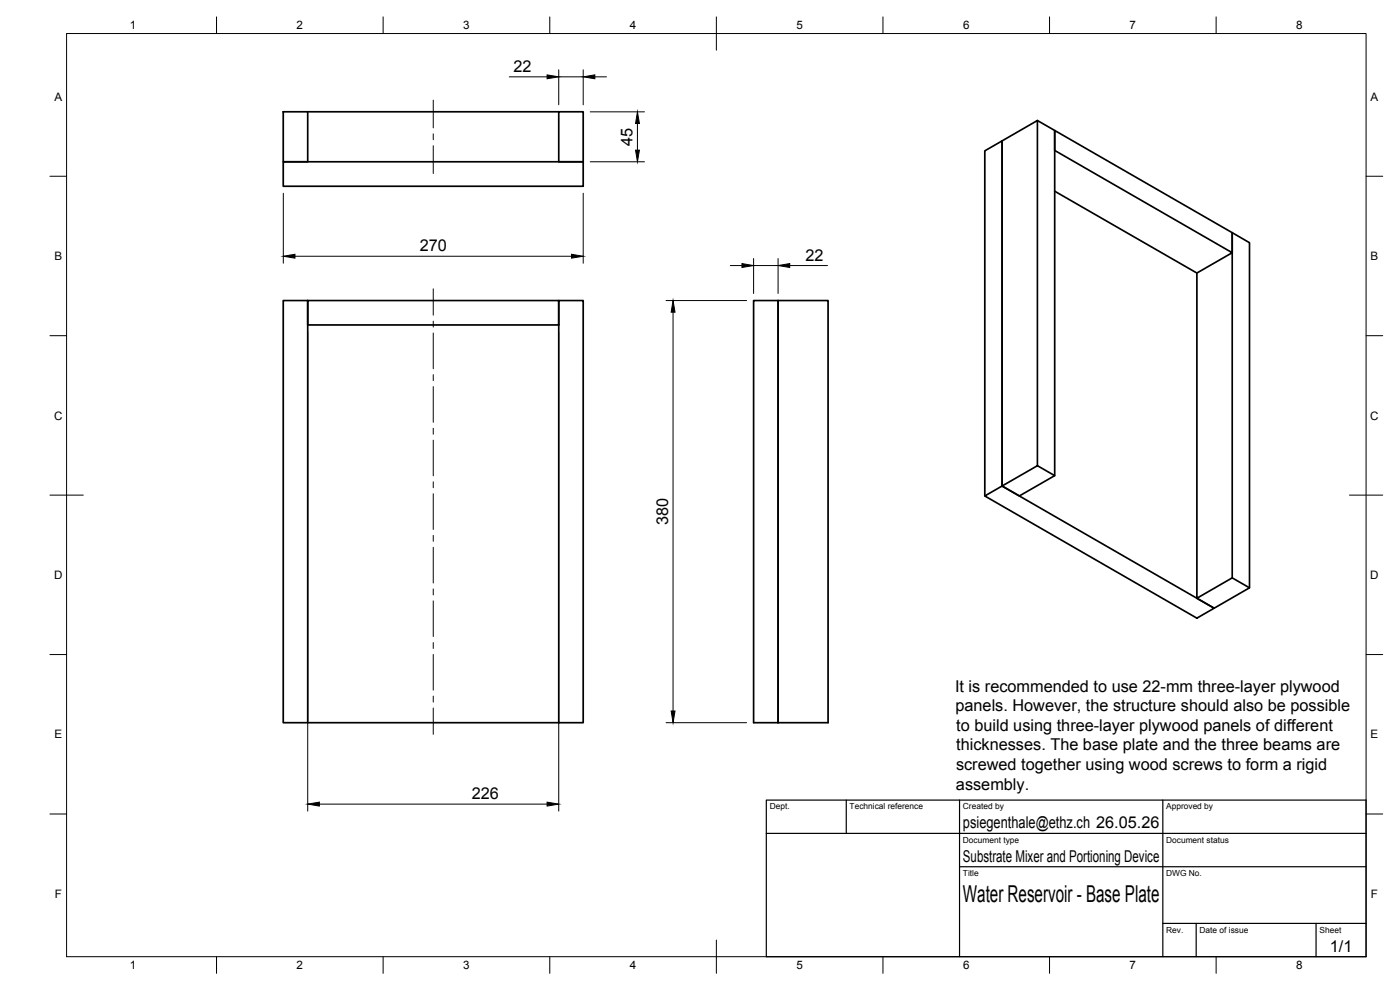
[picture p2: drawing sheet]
<svg xmlns="http://www.w3.org/2000/svg" width="420mm" height="297mm" viewBox="0 0 420 297" stroke-linecap="round" stroke-linejoin="round" font-family="sans-serif">
<g fill="none" stroke="#000" stroke-width=".51">
<path d="M85 33.5h7.4v15h-7.4zM92.4 33.5h75.3M167.7 33.5h7.3v15h-7.3zM311.3 36.2l5.2 2.9v103.6M85 48.5h90v7.4h-90zM316.5 57.4l42.7 24.5 10.6-6.1v-6l-53.3-30.7v6l53.3 30.7M85 90.2h7.4v126.6h-7.4zM92.4 90.2h75.3v7.3h-75.3zM167.7 90.2h7.3v126.6h-7.3zM226.2 90.2v126.6h7.3v-126.6h15v126.6h-15v-126.6zM359.2 81.9v97.6l10.6-6.1 5.2 3M311.3 139.7v-103.5l-10.6 6.1v103.5v-103.5l-5.1 3v103.5"/>
<path d="M295.6 148.8l5.1-3 63.7 36.7-5.2 3zM300.7 145.8l10.6-6.1 5.2 3-10.6 6.1zM369.8 173.4v-103.6l5.2 3v103.6l-10.6 6.1-5.2-3M92.4 216.8h75.3"/>
</g>
<g fill="none" stroke="#000" stroke-width=".3">
<path d="M20 10.1h390v276.9h-390zM65 5.1v5M115 5.1v5M165 5.1v5M215 5.1v10M265 5.1v5M315 5.1v5M365 5.1v5M130 30v8.4M152.8 23.1h11.4M167.7 20.9v10.5M167.7 23.1h7.3"/>
<path d="M175 20.9v10.5M177.1 33.6h16.3M178.5 23.1h3.5M191.3 37v8M15 52.9h5M85 58v21M130 40.2v1.7M130 43.7v8.4M175 58v21M177.1 48.5h16.3M410 52.9h5M88.5 76.9h83"/>
<path d="M219.2 79.7h3.5M226.2 77.6v10.5M226.2 79.7h7.3M233.5 77.6v10.5M237 79.7h11.3M92.4 99.6v143.8M130 86.7v7.9M130 96.4v1.7M130 99.9v10.7M167.7 99.6v143.8M199.9 90.2h24.2M202 93.7v119.6"/>
<path d="M15 100.7h5M130 112.4v1.8M130 116v10.7M410 100.7h5M130 128.5v1.8M130 132.1v10.7M15 148.6h10M130 144.6v1.8M130 148.1v10.8M405 148.6h10M130 160.6v1.8M130 164.2v10.7"/>
<path d="M130 176.7v1.8M15 196.4h5M130 180.3v10.7M130 192.8v1.8M130 196.4v10.7M410 196.4h5M130 208.9v1.8M130 212.4v7.9M199.9 216.8h24.2M15 244.2h5M95.8 241.3h68.4M410 244.2h5"/>
<path d="M65 287v5M115 287v5M165 287v5M215 282.1v9.9M265 287v5M315 287v5M365 287v5"/>
</g>
<path d="M230 240.1h180v46.9h-180zM230 250h180M254 240.1v9.9M288 240.1v46.9M349 240.1v46.9M288 260.1h122M349 277.1h61M359 277.1v9.9M395 277.1v9.9" fill="none" stroke="#000" stroke-width=".36"/>
<path d="M164.2 22.5l3.5 .6-3.5 .5zM175 23.1l3.5-.6v1.1zM191.3 33.6l.6 3.4h-1.2zM190.7 45h1.2l-.6 3.5zM85 76.9l3.5-.6v1.2zM171.5 76.3l3.5 .6-3.5 .6zM222.7 79.1l3.5 .6-3.5 .5zM233.5 79.7l3.5-.6v1.1zM202 90.2l.6 3.5h-1.2zM201.4 213.3h1.2l-.6 3.5zM92.4 241.3l3.4-.6v1.2zM164.2 240.7l3.5 .6-3.5 .6z" fill="#000" stroke="#000" stroke-width=".3"/>
<text font-size="7" x="289" y="270.6">Water Reservoir - Base Plate</text>
<g font-size="4.9">
<text x="154.1" y="21.6">22</text>
<text x="189.8" y="43.7" transform="rotate(-90 189.8 43.7)">45</text>
<text x="126" y="75.4">270</text>
<text x="241.8" y="78.3">22</text>
<text x="200.5" y="157.6" transform="rotate(-90 200.5 157.6)">380</text>
<text x="286.6" y="207.6">It is recommended to use 22-mm three-layer plywood</text>
<text x="286.7" y="213.5">panels. However, the structure should also be possible</text>
<text x="287" y="219.4">to build using three-layer plywood panels of different</text>
<text x="287" y="225.2">thicknesses. The base plate and the three beams are</text>
<text x="286.9" y="231.1">screwed together using wood screws to form a rigid</text>
<text x="141.6" y="239.8">226</text>
<text x="286.9" y="236.9">assembly.</text>
<text x="289" y="248.5">psiegenthale@ethz.ch 26.05.26</text>
<text x="289" y="258.6">Substrate Mixer and Portioning Device</text>
<text x="399.1" y="285.7">1/1</text>
</g>
<g font-size="3.5">
<text x="39" y="8.8">1</text>
<text x="89" y="8.8">2</text>
<text x="139" y="8.8">3</text>
<text x="189" y="8.8">4</text>
<text x="239" y="8.8">5</text>
<text x="289" y="8.8">6</text>
<text x="339" y="8.8">7</text>
<text x="389" y="8.8">8</text>
<text x="16.3" y="30.2">A</text>
<text x="411.3" y="30.2">A</text>
<text x="16.3" y="78">B</text>
<text x="411.3" y="78">B</text>
<text x="16.2" y="125.9">C</text>
<text x="411.2" y="125.9">C</text>
<text x="16.2" y="173.7">D</text>
<text x="411.2" y="173.7">D</text>
<text x="16.3" y="221.6">E</text>
<text x="411.3" y="221.6">E</text>
<text x="16.4" y="269.4">F</text>
<text x="411.4" y="269.4">F</text>
<text x="39" y="290.8">1</text>
<text x="89" y="290.8">2</text>
<text x="139" y="290.8">3</text>
<text x="189" y="290.8">4</text>
<text x="239" y="290.8">5</text>
<text x="289" y="290.8">6</text>
<text x="339" y="290.8">7</text>
<text x="389" y="290.8">8</text>
</g>
<g font-size="2.5">
<text x="231" y="242.9">Dept.</text>
<text x="255" y="242.9">Technical reference</text>
<text x="289" y="242.9">Created by</text>
<text x="350" y="242.9">Approved by</text>
<text x="289" y="252.8">Document type</text>
<text x="350" y="252.8">Document status</text>
<text x="289" y="262.9">Title</text>
<text x="350" y="262.9">DWG No.</text>
<text x="350" y="279.9">Rev.</text>
<text x="360" y="279.9">Date of issue</text>
<text x="396" y="279.9">Sheet</text>
</g>
</svg>
